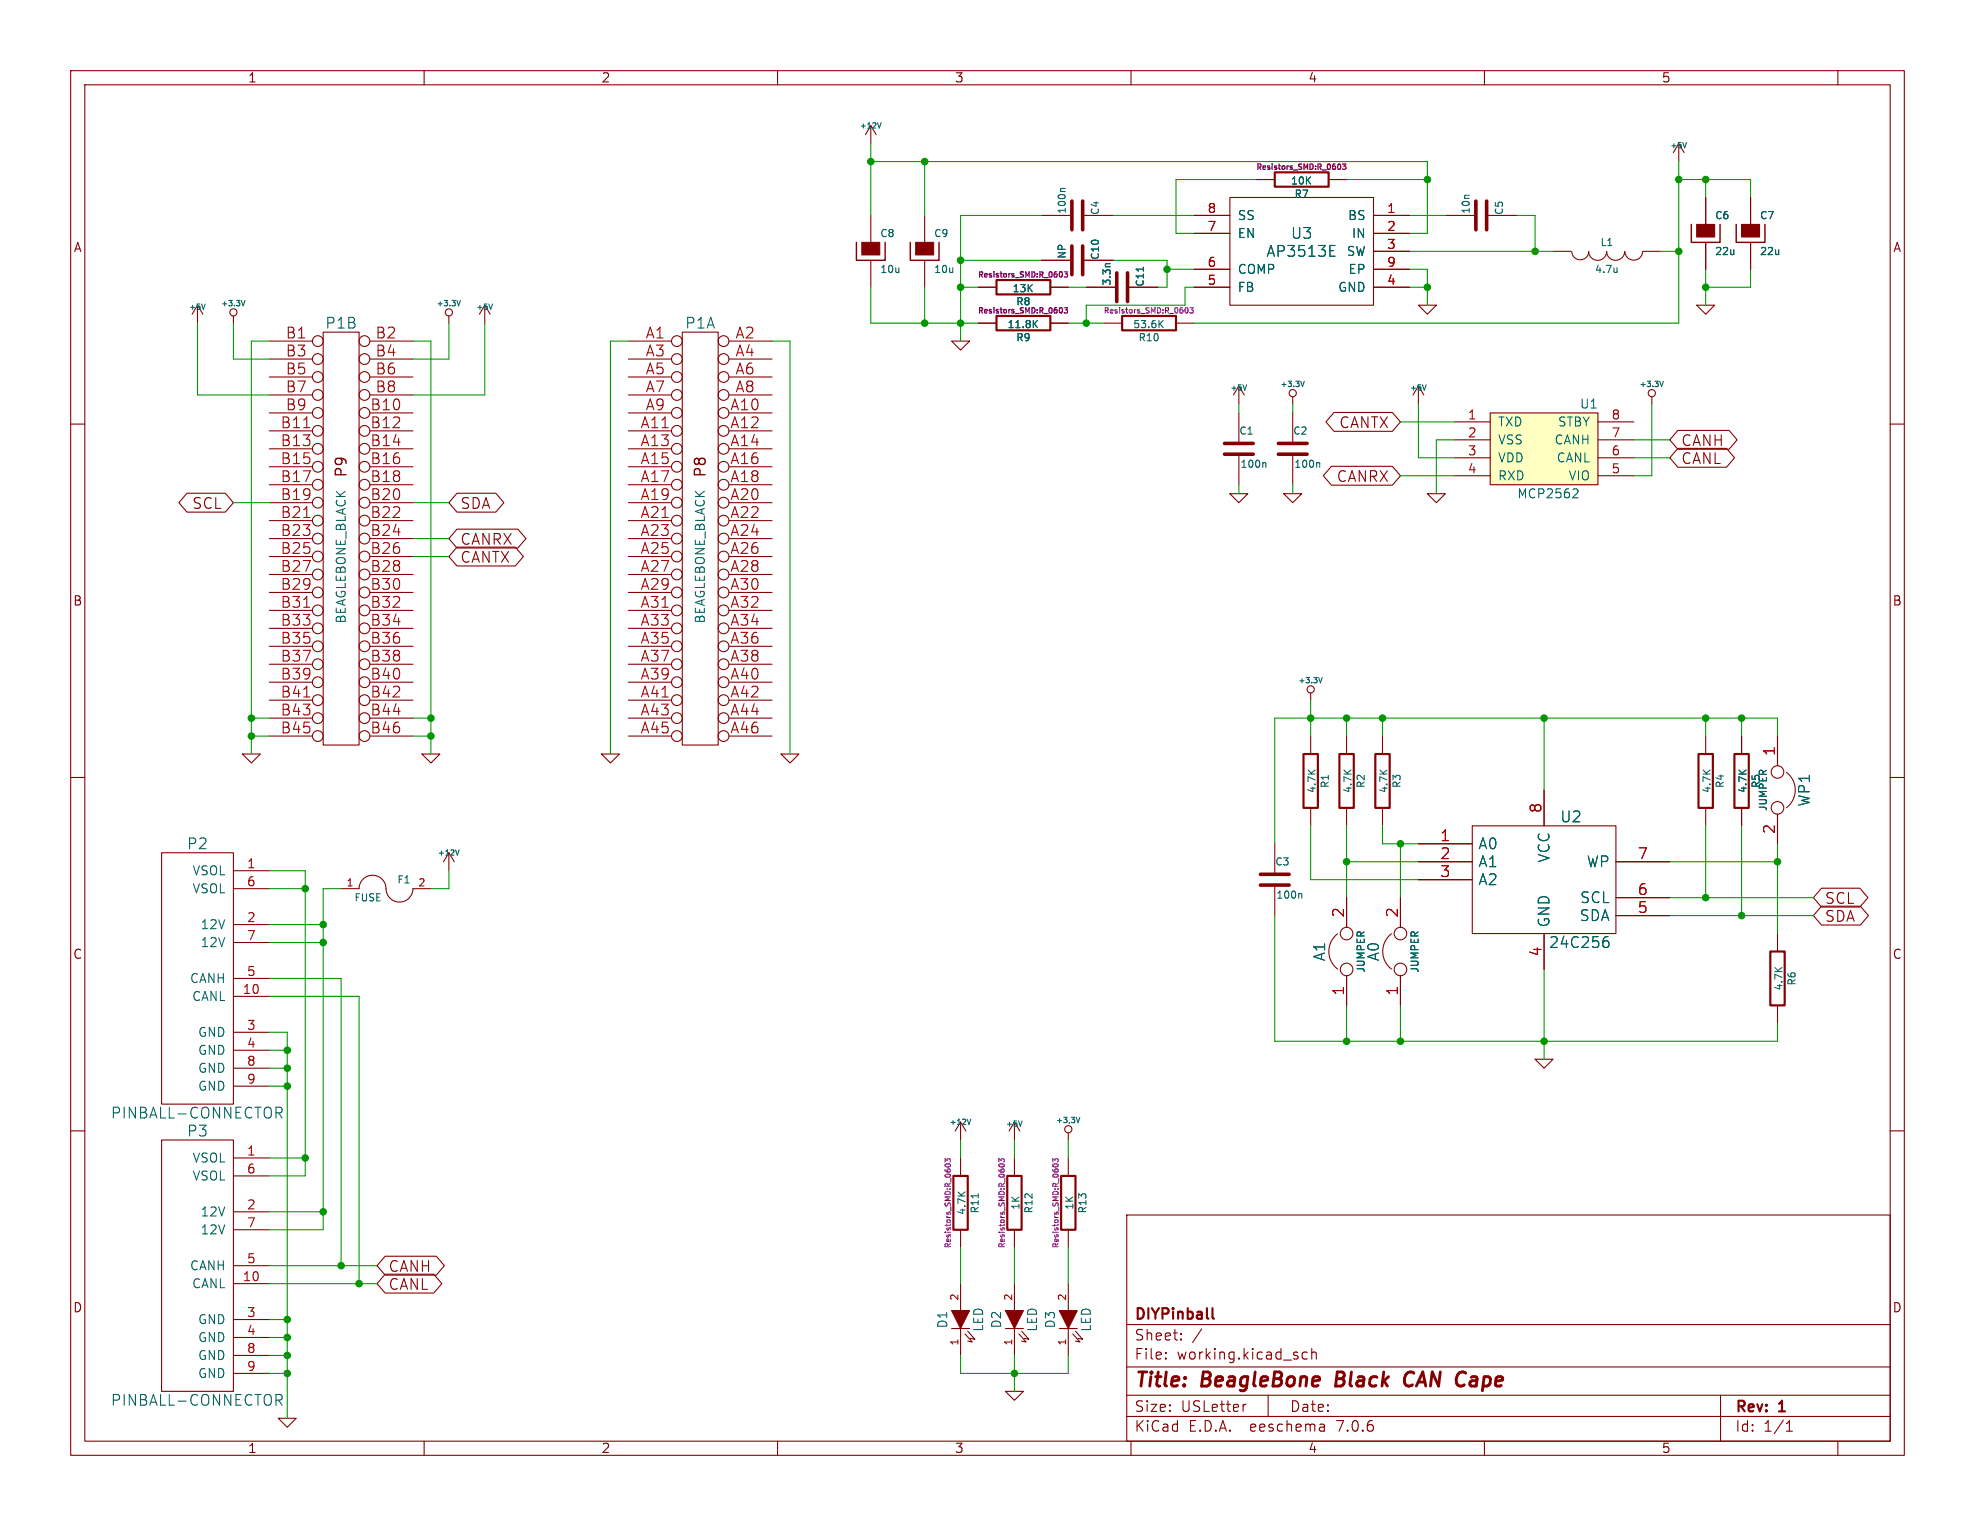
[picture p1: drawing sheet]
EESchema Schematic File Version 2
LIBS:beaglebone-can-r1-rescue
LIBS:power
LIBS:device
LIBS:transistors
LIBS:conn
LIBS:linear
LIBS:regul
LIBS:74xx
LIBS:cmos4000
LIBS:adc-dac
LIBS:memory
LIBS:xilinx
LIBS:microcontrollers
LIBS:dsp
LIBS:microchip
LIBS:analog_switches
LIBS:motorola
LIBS:texas
LIBS:intel
LIBS:audio
LIBS:interface
LIBS:digital-audio
LIBS:philips
LIBS:display
LIBS:cypress
LIBS:siliconi
LIBS:opto
LIBS:atmel
LIBS:contrib
LIBS:valves
LIBS:beagleboard
LIBS:Raspberry_PI_B+
LIBS:stm32
LIBS:busino
LIBS:diypinball-parts
LIBS:beaglebone-can-r1-cache
EELAYER 25 0
EELAYER END
$Descr USLetter 11000 8500
encoding utf-8
Sheet 1 1
Title "BeagleBone Black CAN Cape"
Date ""
Rev "1"
Comp "DIYPinball"
Comment1 ""
Comment2 ""
Comment3 ""
Comment4 ""
$EndDescr
$Comp
L 24C512 U2
U 1 1
P 8600 4900
F 0 "U2" H 8750 5250 60  0000 C CNN
F 1 "24C256" H 8800 4550 60  0000 C CNN
F 2 "Housings_SOIC:SOIC-8_3.9x4.9mm_Pitch1.27mm" H 8600 4900 60  0001 C CNN
F 3 "" H 8600 4900 60  0000 C CNN
	1    8600 4900
	1    0    0    -1  
$EndComp
$Comp
L GND-RESCUE-beaglebone-can-r1 #PWR01
U 1 1
P 1400 4200
F 0 "#PWR01" H 1400 4200 30  0001 C CNN
F 1 "GND" H 1400 4130 30  0001 C CNN
F 2 "" H 1400 4200 60  0000 C CNN
F 3 "" H 1400 4200 60  0000 C CNN
	1    1400 4200
	1    0    0    -1  
$EndComp
$Comp
L GND-RESCUE-beaglebone-can-r1 #PWR02
U 1 1
P 2400 4200
F 0 "#PWR02" H 2400 4200 30  0001 C CNN
F 1 "GND" H 2400 4130 30  0001 C CNN
F 2 "" H 2400 4200 60  0000 C CNN
F 3 "" H 2400 4200 60  0000 C CNN
	1    2400 4200
	1    0    0    -1  
$EndComp
$Comp
L GND-RESCUE-beaglebone-can-r1 #PWR03
U 1 1
P 3400 4200
F 0 "#PWR03" H 3400 4200 30  0001 C CNN
F 1 "GND" H 3400 4130 30  0001 C CNN
F 2 "" H 3400 4200 60  0000 C CNN
F 3 "" H 3400 4200 60  0000 C CNN
	1    3400 4200
	1    0    0    -1  
$EndComp
$Comp
L GND-RESCUE-beaglebone-can-r1 #PWR04
U 1 1
P 4400 4200
F 0 "#PWR04" H 4400 4200 30  0001 C CNN
F 1 "GND" H 4400 4130 30  0001 C CNN
F 2 "" H 4400 4200 60  0000 C CNN
F 3 "" H 4400 4200 60  0000 C CNN
	1    4400 4200
	1    0    0    -1  
$EndComp
Wire Wire Line
	3500 1900 3400 1900
Wire Wire Line
	3400 1900 3400 4200
Wire Wire Line
	4300 1900 4400 1900
Wire Wire Line
	4400 1900 4400 4200
Wire Wire Line
	2300 1900 2400 1900
Wire Wire Line
	2400 1900 2400 4200
Wire Wire Line
	1500 1900 1400 1900
Wire Wire Line
	1400 1900 1400 4200
Wire Wire Line
	1500 4000 1400 4000
Connection ~ 1400 4000
Wire Wire Line
	1500 4100 1400 4100
Connection ~ 1400 4100
Wire Wire Line
	2300 4000 2400 4000
Connection ~ 2400 4000
Wire Wire Line
	2300 4100 2400 4100
Connection ~ 2400 4100
$Comp
L +3.3V-RESCUE-beaglebone-can-r1 #PWR05
U 1 1
P 2500 1800
F 0 "#PWR05" H 2500 1760 30  0001 C CNN
F 1 "+3.3V" H 2500 1910 30  0000 C CNN
F 2 "" H 2500 1800 60  0000 C CNN
F 3 "" H 2500 1800 60  0000 C CNN
	1    2500 1800
	1    0    0    -1  
$EndComp
$Comp
L +3.3V-RESCUE-beaglebone-can-r1 #PWR06
U 1 1
P 1300 1800
F 0 "#PWR06" H 1300 1760 30  0001 C CNN
F 1 "+3.3V" H 1300 1910 30  0000 C CNN
F 2 "" H 1300 1800 60  0000 C CNN
F 3 "" H 1300 1800 60  0000 C CNN
	1    1300 1800
	1    0    0    -1  
$EndComp
Wire Wire Line
	1500 2000 1300 2000
Wire Wire Line
	1300 2000 1300 1800
Wire Wire Line
	2300 2000 2500 2000
Wire Wire Line
	2500 2000 2500 1800
$Comp
L +5V #PWR07
U 1 1
P 2700 1800
F 0 "#PWR07" H 2700 1890 20  0001 C CNN
F 1 "+5V" H 2700 1890 30  0000 C CNN
F 2 "" H 2700 1800 60  0000 C CNN
F 3 "" H 2700 1800 60  0000 C CNN
	1    2700 1800
	1    0    0    -1  
$EndComp
$Comp
L +5V #PWR08
U 1 1
P 1100 1800
F 0 "#PWR08" H 1100 1890 20  0001 C CNN
F 1 "+5V" H 1100 1890 30  0000 C CNN
F 2 "" H 1100 1800 60  0000 C CNN
F 3 "" H 1100 1800 60  0000 C CNN
	1    1100 1800
	1    0    0    -1  
$EndComp
Wire Wire Line
	1500 2200 1100 2200
Wire Wire Line
	1100 2200 1100 1800
Wire Wire Line
	2300 2200 2700 2200
Wire Wire Line
	2700 2200 2700 1800
Text GLabel 1300 2800 0    60   BiDi ~ 0
SCL
Text GLabel 2500 2800 2    60   BiDi ~ 0
SDA
Wire Wire Line
	1500 2800 1300 2800
Wire Wire Line
	2300 2800 2500 2800
Text GLabel 2500 3100 2    60   BiDi ~ 0
CANTX
Text GLabel 2500 3000 2    60   BiDi ~ 0
CANRX
Wire Wire Line
	2500 3000 2300 3000
Wire Wire Line
	2300 3100 2500 3100
$Comp
L R-RESCUE-beaglebone-can-r1 R4
U 1 1
P 9500 4350
F 0 "R4" V 9580 4350 40  0000 C CNN
F 1 "4.7K" V 9507 4351 40  0000 C CNN
F 2 "Resistors_SMD:R_0603" V 9430 4350 30  0001 C CNN
F 3 "" H 9500 4350 30  0000 C CNN
	1    9500 4350
	1    0    0    -1  
$EndComp
$Comp
L R-RESCUE-beaglebone-can-r1 R5
U 1 1
P 9700 4350
F 0 "R5" V 9780 4350 40  0000 C CNN
F 1 "4.7K" V 9707 4351 40  0000 C CNN
F 2 "Resistors_SMD:R_0603" V 9630 4350 30  0001 C CNN
F 3 "" H 9700 4350 30  0000 C CNN
	1    9700 4350
	1    0    0    -1  
$EndComp
$Comp
L R-RESCUE-beaglebone-can-r1 R3
U 1 1
P 7700 4350
F 0 "R3" V 7780 4350 40  0000 C CNN
F 1 "4.7K" V 7707 4351 40  0000 C CNN
F 2 "Resistors_SMD:R_0603" V 7630 4350 30  0001 C CNN
F 3 "" H 7700 4350 30  0000 C CNN
	1    7700 4350
	1    0    0    -1  
$EndComp
$Comp
L R-RESCUE-beaglebone-can-r1 R2
U 1 1
P 7500 4350
F 0 "R2" V 7580 4350 40  0000 C CNN
F 1 "4.7K" V 7507 4351 40  0000 C CNN
F 2 "Resistors_SMD:R_0603" V 7430 4350 30  0001 C CNN
F 3 "" H 7500 4350 30  0000 C CNN
	1    7500 4350
	1    0    0    -1  
$EndComp
$Comp
L R-RESCUE-beaglebone-can-r1 R1
U 1 1
P 7300 4350
F 0 "R1" V 7380 4350 40  0000 C CNN
F 1 "4.7K" V 7307 4351 40  0000 C CNN
F 2 "Resistors_SMD:R_0603" V 7230 4350 30  0001 C CNN
F 3 "" H 7300 4350 30  0000 C CNN
	1    7300 4350
	1    0    0    -1  
$EndComp
Wire Wire Line
	7700 4700 7900 4700
Wire Wire Line
	7700 4700 7700 4600
Wire Wire Line
	7900 4800 7500 4800
Wire Wire Line
	7500 4600 7500 5000
Wire Wire Line
	7900 4900 7300 4900
Wire Wire Line
	7300 4900 7300 4600
Wire Wire Line
	9300 5000 10100 5000
Wire Wire Line
	9500 5000 9500 4600
Wire Wire Line
	9300 5100 10100 5100
Wire Wire Line
	9700 5100 9700 4600
Text GLabel 10100 5000 2    60   BiDi ~ 0
SCL
Text GLabel 10100 5100 2    60   BiDi ~ 0
SDA
Connection ~ 9500 5000
Connection ~ 9700 5100
Wire Wire Line
	7300 3900 7300 4100
Wire Wire Line
	7100 4000 9900 4000
Wire Wire Line
	9700 4000 9700 4100
Wire Wire Line
	9500 4100 9500 4000
Connection ~ 9500 4000
Wire Wire Line
	8600 4400 8600 4000
Connection ~ 8600 4000
Wire Wire Line
	7700 4100 7700 4000
Connection ~ 7700 4000
Wire Wire Line
	7500 4100 7500 4000
Connection ~ 7500 4000
$Comp
L R-RESCUE-beaglebone-can-r1 R6
U 1 1
P 9900 5450
F 0 "R6" V 9980 5450 40  0000 C CNN
F 1 "4.7K" V 9907 5451 40  0000 C CNN
F 2 "Resistors_SMD:R_0603" V 9830 5450 30  0001 C CNN
F 3 "" H 9900 5450 30  0000 C CNN
	1    9900 5450
	1    0    0    -1  
$EndComp
Wire Wire Line
	9300 4800 9900 4800
Wire Wire Line
	9900 4700 9900 5200
Wire Wire Line
	9900 5800 9900 5700
Wire Wire Line
	7100 5800 9900 5800
Wire Wire Line
	8600 5400 8600 5900
$Comp
L GND-RESCUE-beaglebone-can-r1 #PWR09
U 1 1
P 8600 5900
F 0 "#PWR09" H 8600 5900 30  0001 C CNN
F 1 "GND" H 8600 5830 30  0001 C CNN
F 2 "" H 8600 5900 60  0000 C CNN
F 3 "" H 8600 5900 60  0000 C CNN
	1    8600 5900
	1    0    0    -1  
$EndComp
Connection ~ 8600 5800
$Comp
L +3.3V-RESCUE-beaglebone-can-r1 #PWR010
U 1 1
P 7300 3900
F 0 "#PWR010" H 7300 3860 30  0001 C CNN
F 1 "+3.3V" H 7300 4010 30  0000 C CNN
F 2 "" H 7300 3900 60  0000 C CNN
F 3 "" H 7300 3900 60  0000 C CNN
	1    7300 3900
	1    0    0    -1  
$EndComp
Connection ~ 7300 4000
$Comp
L JUMPER A1
U 1 1
P 7500 5300
F 0 "A1" H 7500 5450 60  0000 C CNN
F 1 "JUMPER" H 7500 5220 40  0000 C CNN
F 2 "open-project:S_JUMPER_2" H 7500 5300 60  0001 C CNN
F 3 "" H 7500 5300 60  0000 C CNN
	1    7500 5300
	0    -1   -1   0   
$EndComp
$Comp
L JUMPER A0
U 1 1
P 7800 5300
F 0 "A0" H 7800 5450 60  0000 C CNN
F 1 "JUMPER" H 7800 5220 40  0000 C CNN
F 2 "open-project:S_JUMPER_2" H 7800 5300 60  0001 C CNN
F 3 "" H 7800 5300 60  0000 C CNN
	1    7800 5300
	0    -1   -1   0   
$EndComp
Wire Wire Line
	7500 5800 7500 5600
Wire Wire Line
	7800 5600 7800 5800
Connection ~ 7800 5800
Connection ~ 7500 4800
Wire Wire Line
	7800 5000 7800 4700
Connection ~ 7800 4700
$Comp
L JUMPER WP1
U 1 1
P 9900 4400
F 0 "WP1" H 9900 4550 60  0000 C CNN
F 1 "JUMPER" H 9900 4320 40  0000 C CNN
F 2 "open-project:S_JUMPER_2" H 9900 4400 60  0001 C CNN
F 3 "" H 9900 4400 60  0000 C CNN
	1    9900 4400
	0    1    1    0   
$EndComp
Connection ~ 9900 4800
Wire Wire Line
	9900 4000 9900 4100
Connection ~ 9700 4000
$Comp
L C-RESCUE-beaglebone-can-r1 C3
U 1 1
P 7100 4900
F 0 "C3" H 7100 5000 40  0000 L CNN
F 1 "100n" H 7106 4815 40  0000 L CNN
F 2 "Capacitors_SMD:C_0603" H 7138 4750 30  0001 C CNN
F 3 "" H 7100 4900 60  0000 C CNN
	1    7100 4900
	1    0    0    -1  
$EndComp
Wire Wire Line
	7100 5100 7100 5800
Connection ~ 7500 5800
Wire Wire Line
	7100 4000 7100 4700
$Comp
L MCP2562 U1
U 1 1
P 8600 2550
F 0 "U1" H 8350 2850 50  0000 C CNN
F 1 "MCP2562" H 8575 2350 50  0000 C CNN
F 2 "Housings_SOIC:SOIC-8_3.9x4.9mm_Pitch1.27mm" H 8650 2550 60  0001 C CNN
F 3 "" H 8650 2550 60  0000 C CNN
	1    8600 2550
	-1   0    0    -1  
$EndComp
$Comp
L GND-RESCUE-beaglebone-can-r1 #PWR011
U 1 1
P 8000 2750
F 0 "#PWR011" H 8000 2750 30  0001 C CNN
F 1 "GND" H 8000 2680 30  0001 C CNN
F 2 "" H 8000 2750 60  0000 C CNN
F 3 "" H 8000 2750 60  0000 C CNN
	1    8000 2750
	1    0    0    -1  
$EndComp
$Comp
L +5V #PWR012
U 1 1
P 7900 2250
F 0 "#PWR012" H 7900 2340 20  0001 C CNN
F 1 "+5V" H 7900 2340 30  0000 C CNN
F 2 "" H 7900 2250 60  0000 C CNN
F 3 "" H 7900 2250 60  0000 C CNN
	1    7900 2250
	1    0    0    -1  
$EndComp
$Comp
L +3.3V-RESCUE-beaglebone-can-r1 #PWR013
U 1 1
P 9200 2250
F 0 "#PWR013" H 9200 2210 30  0001 C CNN
F 1 "+3.3V" H 9200 2360 30  0000 C CNN
F 2 "" H 9200 2250 60  0000 C CNN
F 3 "" H 9200 2250 60  0000 C CNN
	1    9200 2250
	1    0    0    -1  
$EndComp
Wire Wire Line
	9100 2650 9200 2650
Wire Wire Line
	9200 2650 9200 2250
Wire Wire Line
	8100 2450 8000 2450
Wire Wire Line
	8000 2450 8000 2750
Wire Wire Line
	8100 2550 7900 2550
Wire Wire Line
	7900 2550 7900 2250
Text GLabel 7800 2650 0    60   BiDi ~ 0
CANRX
Text GLabel 7800 2350 0    60   BiDi ~ 0
CANTX
Wire Wire Line
	8100 2350 7800 2350
Wire Wire Line
	7800 2650 8100 2650
Text GLabel 9300 2450 2    60   BiDi ~ 0
CANH
Text GLabel 9300 2550 2    60   BiDi ~ 0
CANL
Wire Wire Line
	9300 2550 9100 2550
Wire Wire Line
	9300 2450 9100 2450
$Comp
L C-RESCUE-beaglebone-can-r1 C2
U 1 1
P 7200 2500
F 0 "C2" H 7200 2600 40  0000 L CNN
F 1 "100n" H 7206 2415 40  0000 L CNN
F 2 "Capacitors_SMD:C_0603" H 7238 2350 30  0001 C CNN
F 3 "" H 7200 2500 60  0000 C CNN
	1    7200 2500
	1    0    0    -1  
$EndComp
$Comp
L C-RESCUE-beaglebone-can-r1 C1
U 1 1
P 6900 2500
F 0 "C1" H 6900 2600 40  0000 L CNN
F 1 "100n" H 6906 2415 40  0000 L CNN
F 2 "Capacitors_SMD:C_0603" H 6938 2350 30  0001 C CNN
F 3 "" H 6900 2500 60  0000 C CNN
	1    6900 2500
	1    0    0    -1  
$EndComp
$Comp
L GND-RESCUE-beaglebone-can-r1 #PWR014
U 1 1
P 6900 2750
F 0 "#PWR014" H 6900 2750 30  0001 C CNN
F 1 "GND" H 6900 2680 30  0001 C CNN
F 2 "" H 6900 2750 60  0000 C CNN
F 3 "" H 6900 2750 60  0000 C CNN
	1    6900 2750
	1    0    0    -1  
$EndComp
$Comp
L GND-RESCUE-beaglebone-can-r1 #PWR015
U 1 1
P 7200 2750
F 0 "#PWR015" H 7200 2750 30  0001 C CNN
F 1 "GND" H 7200 2680 30  0001 C CNN
F 2 "" H 7200 2750 60  0000 C CNN
F 3 "" H 7200 2750 60  0000 C CNN
	1    7200 2750
	1    0    0    -1  
$EndComp
$Comp
L +5V #PWR016
U 1 1
P 6900 2250
F 0 "#PWR016" H 6900 2340 20  0001 C CNN
F 1 "+5V" H 6900 2340 30  0000 C CNN
F 2 "" H 6900 2250 60  0000 C CNN
F 3 "" H 6900 2250 60  0000 C CNN
	1    6900 2250
	1    0    0    -1  
$EndComp
$Comp
L +3.3V-RESCUE-beaglebone-can-r1 #PWR017
U 1 1
P 7200 2250
F 0 "#PWR017" H 7200 2210 30  0001 C CNN
F 1 "+3.3V" H 7200 2360 30  0000 C CNN
F 2 "" H 7200 2250 60  0000 C CNN
F 3 "" H 7200 2250 60  0000 C CNN
	1    7200 2250
	1    0    0    -1  
$EndComp
Wire Wire Line
	7200 2700 7200 2750
Wire Wire Line
	6900 2700 6900 2750
Wire Wire Line
	6900 2300 6900 2250
Wire Wire Line
	7200 2300 7200 2250
$Comp
L BEAGLEBONE_BLACK P1
U 1 1
P 3900 3100
F 0 "P1" H 3900 4400 60  0000 C CNN
F 1 "BEAGLEBONE_BLACK" V 3900 3100 50  0000 C CNN
F 2 "Beaglebone:BEAGLEBONE_BLACK" H 3900 3100 60  0001 C CNN
F 3 "" H 3900 3100 60  0000 C CNN
	1    3900 3100
	1    0    0    -1  
$EndComp
$Comp
L BEAGLEBONE_BLACK P1
U 2 1
P 1900 3100
F 0 "P1" H 1900 4400 60  0000 C CNN
F 1 "BEAGLEBONE_BLACK" V 1900 3100 50  0000 C CNN
F 2 "Beaglebone:BEAGLEBONE_BLACK" H 1900 3100 60  0001 C CNN
F 3 "" H 1900 3100 60  0000 C CNN
	2    1900 3100
	1    0    0    -1  
$EndComp
Text GLabel 2100 7150 2    60   BiDi ~ 0
CANL
Text GLabel 2100 7050 2    60   BiDi ~ 0
CANH
$Comp
L PINBALL-CONNECTOR P2
U 1 1
P 1100 5450
F 0 "P2" H 1100 6200 60  0000 C CNN
F 1 "PINBALL-CONNECTOR" H 1100 4700 60  0000 C CNN
F 2 "PinballParts:PINBALL-CONNECTOR-V" H 1300 5500 60  0001 C CNN
F 3 "" H 1300 5500 60  0000 C CNN
	1    1100 5450
	1    0    0    -1  
$EndComp
$Comp
L PINBALL-CONNECTOR P3
U 1 1
P 1100 7050
F 0 "P3" H 1100 7800 60  0000 C CNN
F 1 "PINBALL-CONNECTOR" H 1100 6300 60  0000 C CNN
F 2 "PinballParts:PINBALL-CONNECTOR-V" H 1300 7100 60  0001 C CNN
F 3 "" H 1300 7100 60  0000 C CNN
	1    1100 7050
	1    0    0    -1  
$EndComp
Wire Wire Line
	1700 6550 1500 6550
Wire Wire Line
	1700 4850 1700 6550
Wire Wire Line
	1700 4850 1500 4850
Wire Wire Line
	1500 4950 1700 4950
Connection ~ 1700 4950
Wire Wire Line
	1500 6450 1700 6450
Connection ~ 1700 6450
Wire Wire Line
	1800 6750 1500 6750
Wire Wire Line
	1800 5150 1500 5150
Wire Wire Line
	1500 5250 1800 5250
Connection ~ 1800 5250
Wire Wire Line
	1800 6850 1500 6850
Connection ~ 1800 6750
Wire Wire Line
	1500 7050 2100 7050
Wire Wire Line
	1900 7050 1900 5450
Wire Wire Line
	1900 5450 1500 5450
Wire Wire Line
	1500 5550 2000 5550
Wire Wire Line
	2000 5550 2000 7150
Wire Wire Line
	1500 7150 2100 7150
Wire Wire Line
	1500 5750 1600 5750
Wire Wire Line
	1600 5750 1600 7900
Wire Wire Line
	1600 7650 1500 7650
Wire Wire Line
	1500 7550 1600 7550
Connection ~ 1600 7550
Wire Wire Line
	1500 7450 1600 7450
Connection ~ 1600 7450
Wire Wire Line
	1500 7350 1600 7350
Connection ~ 1600 7350
Wire Wire Line
	1500 6050 1600 6050
Connection ~ 1600 6050
Wire Wire Line
	1500 5950 1600 5950
Connection ~ 1600 5950
Wire Wire Line
	1500 5850 1600 5850
Connection ~ 1600 5850
$Comp
L GND-RESCUE-beaglebone-can-r1 #PWR018
U 1 1
P 1600 7900
F 0 "#PWR018" H 1600 7900 30  0001 C CNN
F 1 "GND" H 1600 7830 30  0001 C CNN
F 2 "" H 1600 7900 60  0000 C CNN
F 3 "" H 1600 7900 60  0000 C CNN
	1    1600 7900
	1    0    0    -1  
$EndComp
Connection ~ 1600 7650
$Comp
L +12V #PWR019
U 1 1
P 2500 4850
F 0 "#PWR019" H 2500 4800 20  0001 C CNN
F 1 "+12V" H 2500 4950 30  0000 C CNN
F 2 "" H 2500 4850 60  0000 C CNN
F 3 "" H 2500 4850 60  0000 C CNN
	1    2500 4850
	1    0    0    -1  
$EndComp
Connection ~ 1800 5150
Connection ~ 2000 7150
Connection ~ 1900 7050
$Comp
L AP3513E U3
U 1 1
P 7250 1400
F 0 "U3" H 7250 1500 60  0000 C CNN
F 1 "AP3513E" H 7250 1400 60  0000 C CNN
F 2 "Housings_SOIC:SOIC-8-1EP_3.9x4.9mm_Pitch1.27mm" H 7250 1400 60  0001 C CNN
F 3 "" H 7250 1400 60  0000 C CNN
	1    7250 1400
	-1   0    0    -1  
$EndComp
$Comp
L GND-RESCUE-beaglebone-can-r1 #PWR020
U 1 1
P 7950 1700
F 0 "#PWR020" H 7950 1700 30  0001 C CNN
F 1 "GND" H 7950 1630 30  0001 C CNN
F 2 "" H 7950 1700 60  0000 C CNN
F 3 "" H 7950 1700 60  0000 C CNN
	1    7950 1700
	-1   0    0    -1  
$EndComp
Wire Wire Line
	7850 1500 7950 1500
Wire Wire Line
	7950 1500 7950 1700
Wire Wire Line
	7850 1600 7950 1600
Connection ~ 7950 1600
$Comp
L R-RESCUE-beaglebone-can-r1 R7
U 1 1
P 7250 1000
F 0 "R7" V 7330 1000 40  0000 C CNN
F 1 "10K" V 7257 1001 40  0000 C CNN
F 2 "Resistors_SMD:R_0603" V 7180 1000 30  0000 C CNN
F 3 "" H 7250 1000 30  0000 C CNN
	1    7250 1000
	0    -1   1    0   
$EndComp
$Comp
L C-RESCUE-beaglebone-can-r1 C11
U 1 1
P 6250 1600
F 0 "C11" H 6250 1700 40  0000 L CNN
F 1 "3.3n" H 6256 1515 40  0000 L CNN
F 2 "Capacitors_SMD:C_0603" H 6288 1450 30  0001 C CNN
F 3 "" H 6250 1600 60  0000 C CNN
	1    6250 1600
	0    1    -1   0   
$EndComp
$Comp
L R-RESCUE-beaglebone-can-r1 R8
U 1 1
P 5700 1600
F 0 "R8" V 5780 1600 40  0000 C CNN
F 1 "13K" V 5707 1601 40  0000 C CNN
F 2 "Resistors_SMD:R_0603" V 5630 1600 30  0000 C CNN
F 3 "" H 5700 1600 30  0000 C CNN
	1    5700 1600
	0    -1   1    0   
$EndComp
$Comp
L C-RESCUE-beaglebone-can-r1 C10
U 1 1
P 6000 1450
F 0 "C10" H 6000 1550 40  0000 L CNN
F 1 "NP" H 6006 1365 40  0000 L CNN
F 2 "Capacitors_SMD:C_0603" H 6038 1300 30  0001 C CNN
F 3 "" H 6000 1450 60  0000 C CNN
	1    6000 1450
	0    1    -1   0   
$EndComp
$Comp
L C-RESCUE-beaglebone-can-r1 C4
U 1 1
P 6000 1200
F 0 "C4" H 6000 1300 40  0000 L CNN
F 1 "100n" H 6006 1115 40  0000 L CNN
F 2 "Capacitors_SMD:C_0603" H 6038 1050 30  0001 C CNN
F 3 "" H 6000 1200 60  0000 C CNN
	1    6000 1200
	0    1    -1   0   
$EndComp
Wire Wire Line
	6550 1300 6650 1300
Wire Wire Line
	6550 1000 6550 1300
Wire Wire Line
	6650 1200 6200 1200
Wire Wire Line
	6650 1500 6500 1500
Wire Wire Line
	6500 1450 6500 1600
Wire Wire Line
	6500 1600 6450 1600
Wire Wire Line
	6500 1450 6200 1450
Connection ~ 6500 1500
Wire Wire Line
	6050 1600 5950 1600
$Comp
L GND-RESCUE-beaglebone-can-r1 #PWR021
U 1 1
P 5350 1900
F 0 "#PWR021" H 5350 1900 30  0001 C CNN
F 1 "GND" H 5350 1830 30  0001 C CNN
F 2 "" H 5350 1900 60  0000 C CNN
F 3 "" H 5350 1900 60  0000 C CNN
	1    5350 1900
	-1   0    0    -1  
$EndComp
Wire Wire Line
	5350 1200 5350 1900
Wire Wire Line
	5350 1200 5800 1200
Wire Wire Line
	5800 1450 5350 1450
Connection ~ 5350 1450
Wire Wire Line
	5450 1600 5350 1600
Connection ~ 5350 1600
$Comp
L C-RESCUE-beaglebone-can-r1 C5
U 1 1
P 8250 1200
F 0 "C5" H 8250 1300 40  0000 L CNN
F 1 "10n" H 8256 1115 40  0000 L CNN
F 2 "Capacitors_SMD:C_0603" H 8288 1050 30  0001 C CNN
F 3 "" H 8250 1200 60  0000 C CNN
	1    8250 1200
	0    1    -1   0   
$EndComp
Wire Wire Line
	7850 1200 8050 1200
Wire Wire Line
	7850 1400 8650 1400
Wire Wire Line
	8550 1400 8550 1200
Wire Wire Line
	8550 1200 8450 1200
Wire Wire Line
	7000 1000 6550 1000
Wire Wire Line
	7500 1000 7950 1000
Wire Wire Line
	7950 900  7950 1300
Wire Wire Line
	7950 1300 7850 1300
$Comp
L INDUCTOR L1
U 1 1
P 8950 1400
F 0 "L1" V 8900 1400 40  0000 C CNN
F 1 "4.7u" V 9050 1400 40  0000 C CNN
F 2 "Inductors:SELF-WE-PD-XXL" H 8950 1400 60  0001 C CNN
F 3 "" H 8950 1400 60  0000 C CNN
	1    8950 1400
	0    -1   1    0   
$EndComp
Connection ~ 8550 1400
$Comp
L R-RESCUE-beaglebone-can-r1 R9
U 1 1
P 5700 1800
F 0 "R9" V 5780 1800 40  0000 C CNN
F 1 "11.8K" V 5707 1801 40  0000 C CNN
F 2 "Resistors_SMD:R_0603" V 5630 1800 30  0000 C CNN
F 3 "" H 5700 1800 30  0000 C CNN
	1    5700 1800
	0    -1   1    0   
$EndComp
$Comp
L R-RESCUE-beaglebone-can-r1 R10
U 1 1
P 6400 1800
F 0 "R10" V 6480 1800 40  0000 C CNN
F 1 "53.6K" V 6407 1801 40  0000 C CNN
F 2 "Resistors_SMD:R_0603" V 6330 1800 30  0000 C CNN
F 3 "" H 6400 1800 30  0000 C CNN
	1    6400 1800
	0    -1   1    0   
$EndComp
Wire Wire Line
	6650 1600 6600 1600
Wire Wire Line
	6600 1600 6600 1700
Wire Wire Line
	6600 1700 6050 1700
Wire Wire Line
	6050 1700 6050 1800
Wire Wire Line
	5950 1800 6150 1800
Connection ~ 6050 1800
Wire Wire Line
	4850 1800 5450 1800
Connection ~ 5350 1800
Wire Wire Line
	9350 1800 6650 1800
Wire Wire Line
	9350 900  9350 1800
Wire Wire Line
	9350 1400 9250 1400
$Comp
L +5V #PWR022
U 1 1
P 9350 900
F 0 "#PWR022" H 9350 990 20  0001 C CNN
F 1 "+5V" H 9350 990 30  0000 C CNN
F 2 "" H 9350 900 60  0000 C CNN
F 3 "" H 9350 900 60  0000 C CNN
	1    9350 900 
	1    0    0    -1  
$EndComp
Connection ~ 9350 1400
$Comp
L +12V #PWR023
U 1 1
P 4850 800
F 0 "#PWR023" H 4850 750 20  0001 C CNN
F 1 "+12V" H 4850 900 30  0000 C CNN
F 2 "" H 4850 800 60  0000 C CNN
F 3 "" H 4850 800 60  0000 C CNN
	1    4850 800 
	1    0    0    -1  
$EndComp
Wire Wire Line
	4850 800  4850 1200
Wire Wire Line
	4850 900  7950 900 
Connection ~ 7950 1000
$Comp
L CP-RESCUE-beaglebone-can-r1 C8
U 1 1
P 4850 1400
F 0 "C8" H 4900 1500 40  0000 L CNN
F 1 "10u" H 4900 1300 40  0000 L CNN
F 2 "Capacitors_SMD:c_elec_5x5.8" H 4950 1250 30  0001 C CNN
F 3 "" H 4850 1400 300 0000 C CNN
	1    4850 1400
	1    0    0    -1  
$EndComp
$Comp
L CP-RESCUE-beaglebone-can-r1 C9
U 1 1
P 5150 1400
F 0 "C9" H 5200 1500 40  0000 L CNN
F 1 "10u" H 5200 1300 40  0000 L CNN
F 2 "Capacitors_SMD:c_elec_5x5.8" H 5250 1250 30  0001 C CNN
F 3 "" H 5150 1400 300 0000 C CNN
	1    5150 1400
	1    0    0    -1  
$EndComp
Wire Wire Line
	5150 1800 5150 1600
Wire Wire Line
	4850 1800 4850 1600
Connection ~ 5150 1800
Connection ~ 4850 900 
Wire Wire Line
	5150 1200 5150 900 
Connection ~ 5150 900 
$Comp
L CP-RESCUE-beaglebone-can-r1 C6
U 1 1
P 9500 1300
F 0 "C6" H 9550 1400 40  0000 L CNN
F 1 "22u" H 9550 1200 40  0000 L CNN
F 2 "Capacitors_SMD:c_elec_5x5.8" H 9600 1150 30  0001 C CNN
F 3 "" H 9500 1300 300 0000 C CNN
	1    9500 1300
	1    0    0    -1  
$EndComp
$Comp
L CP-RESCUE-beaglebone-can-r1 C7
U 1 1
P 9750 1300
F 0 "C7" H 9800 1400 40  0000 L CNN
F 1 "22u" H 9800 1200 40  0000 L CNN
F 2 "Capacitors_SMD:c_elec_5x5.8" H 9850 1150 30  0001 C CNN
F 3 "" H 9750 1300 300 0000 C CNN
	1    9750 1300
	1    0    0    -1  
$EndComp
Wire Wire Line
	9500 1500 9500 1700
Wire Wire Line
	9500 1600 9750 1600
Wire Wire Line
	9750 1600 9750 1500
Wire Wire Line
	9350 1000 9750 1000
Wire Wire Line
	9750 1000 9750 1100
Connection ~ 9350 1000
Wire Wire Line
	9500 1100 9500 1000
Connection ~ 9500 1000
$Comp
L GND-RESCUE-beaglebone-can-r1 #PWR024
U 1 1
P 9500 1700
F 0 "#PWR024" H 9500 1700 30  0001 C CNN
F 1 "GND" H 9500 1630 30  0001 C CNN
F 2 "" H 9500 1700 60  0000 C CNN
F 3 "" H 9500 1700 60  0000 C CNN
	1    9500 1700
	1    0    0    -1  
$EndComp
Connection ~ 9500 1600
$Comp
L R-RESCUE-beaglebone-can-r1 R11
U 1 1
P 5350 6700
F 0 "R11" V 5430 6700 40  0000 C CNN
F 1 "4.7K" V 5357 6701 40  0000 C CNN
F 2 "Resistors_SMD:R_0603" V 5280 6700 30  0000 C CNN
F 3 "" H 5350 6700 30  0000 C CNN
	1    5350 6700
	1    0    0    -1  
$EndComp
$Comp
L R-RESCUE-beaglebone-can-r1 R12
U 1 1
P 5650 6700
F 0 "R12" V 5730 6700 40  0000 C CNN
F 1 "1K" V 5657 6701 40  0000 C CNN
F 2 "Resistors_SMD:R_0603" V 5580 6700 30  0000 C CNN
F 3 "" H 5650 6700 30  0000 C CNN
	1    5650 6700
	1    0    0    -1  
$EndComp
$Comp
L R-RESCUE-beaglebone-can-r1 R13
U 1 1
P 5950 6700
F 0 "R13" V 6030 6700 40  0000 C CNN
F 1 "1K" V 5957 6701 40  0000 C CNN
F 2 "Resistors_SMD:R_0603" V 5880 6700 30  0000 C CNN
F 3 "" H 5950 6700 30  0000 C CNN
	1    5950 6700
	1    0    0    -1  
$EndComp
$Comp
L GND-RESCUE-beaglebone-can-r1 #PWR025
U 1 1
P 5650 7750
F 0 "#PWR025" H 5650 7750 30  0001 C CNN
F 1 "GND" H 5650 7680 30  0001 C CNN
F 2 "" H 5650 7750 60  0000 C CNN
F 3 "" H 5650 7750 60  0000 C CNN
	1    5650 7750
	1    0    0    -1  
$EndComp
Wire Wire Line
	5650 7550 5650 7750
Wire Wire Line
	5350 7650 5950 7650
Wire Wire Line
	5950 7650 5950 7550
Connection ~ 5650 7650
Wire Wire Line
	5350 7650 5350 7550
Wire Wire Line
	5350 7150 5350 6950
Wire Wire Line
	5650 7150 5650 6950
Wire Wire Line
	5950 7150 5950 6950
$Comp
L +3,3V #PWR026
U 1 1
P 5950 6350
F 0 "#PWR026" H 5950 6310 30  0001 C CNN
F 1 "+3,3V" H 5950 6460 30  0000 C CNN
F 2 "" H 5950 6350 60  0000 C CNN
F 3 "" H 5950 6350 60  0000 C CNN
	1    5950 6350
	1    0    0    -1  
$EndComp
$Comp
L +5V #PWR027
U 1 1
P 5650 6350
F 0 "#PWR027" H 5650 6440 20  0001 C CNN
F 1 "+5V" H 5650 6440 30  0000 C CNN
F 2 "" H 5650 6350 60  0000 C CNN
F 3 "" H 5650 6350 60  0000 C CNN
	1    5650 6350
	1    0    0    -1  
$EndComp
$Comp
L +12V #PWR028
U 1 1
P 5350 6350
F 0 "#PWR028" H 5350 6300 20  0001 C CNN
F 1 "+12V" H 5350 6450 30  0000 C CNN
F 2 "" H 5350 6350 60  0000 C CNN
F 3 "" H 5350 6350 60  0000 C CNN
	1    5350 6350
	1    0    0    -1  
$EndComp
Wire Wire Line
	5350 6350 5350 6450
Wire Wire Line
	5650 6450 5650 6350
Wire Wire Line
	5950 6450 5950 6350
Wire Wire Line
	1800 4950 1800 6850
$Comp
L FUSE F1
U 1 1
P 2150 4950
F 0 "F1" H 2250 5000 40  0000 C CNN
F 1 "FUSE" H 2050 4900 40  0000 C CNN
F 2 "PinballParts:FC203-20MM" H 2150 4950 60  0001 C CNN
F 3 "" H 2150 4950 60  0000 C CNN
	1    2150 4950
	1    0    0    -1  
$EndComp
Wire Wire Line
	2400 4950 2500 4950
Wire Wire Line
	2500 4950 2500 4850
Wire Wire Line
	1900 4950 1800 4950
$Comp
L LED D3
U 1 1
P 5950 7350
F 0 "D3" H 5950 7450 50  0000 C CNN
F 1 "LED" H 5950 7250 50  0000 C CNN
F 2 "LEDs:LED-0603" H 5950 7350 60  0001 C CNN
F 3 "" H 5950 7350 60  0000 C CNN
	1    5950 7350
	0    -1   -1   0   
$EndComp
$Comp
L LED D2
U 1 1
P 5650 7350
F 0 "D2" H 5650 7450 50  0000 C CNN
F 1 "LED" H 5650 7250 50  0000 C CNN
F 2 "LEDs:LED-0603" H 5650 7350 60  0001 C CNN
F 3 "" H 5650 7350 60  0000 C CNN
	1    5650 7350
	0    -1   -1   0   
$EndComp
$Comp
L LED D1
U 1 1
P 5350 7350
F 0 "D1" H 5350 7450 50  0000 C CNN
F 1 "LED" H 5350 7250 50  0000 C CNN
F 2 "LEDs:LED-0603" H 5350 7350 60  0001 C CNN
F 3 "" H 5350 7350 60  0000 C CNN
	1    5350 7350
	0    -1   -1   0   
$EndComp
$EndSCHEMATC
